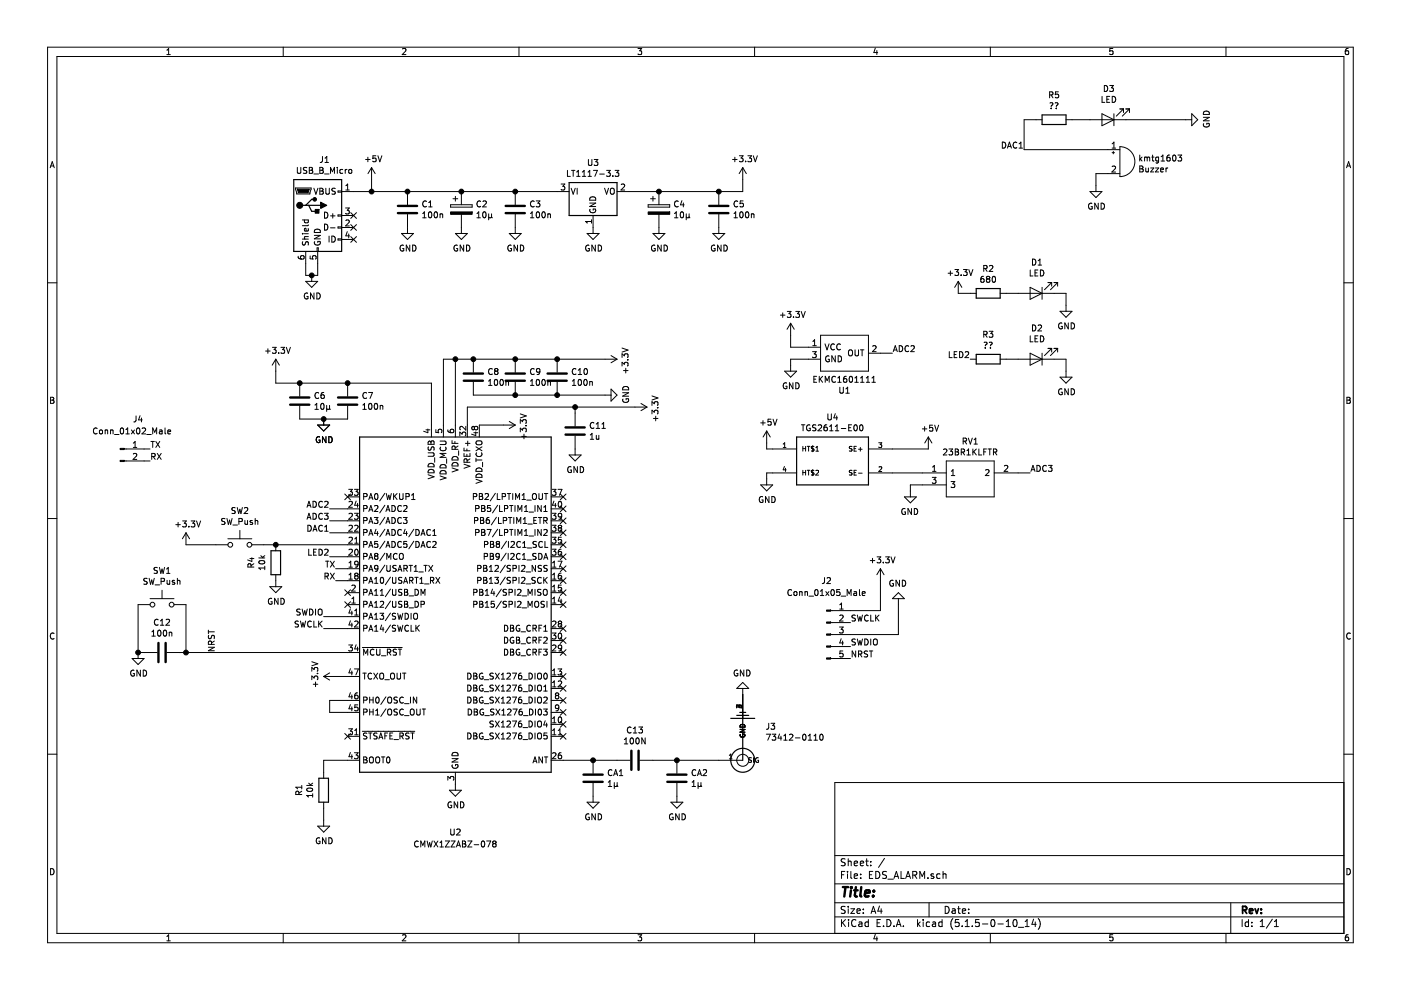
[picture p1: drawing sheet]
EESchema Schematic File Version 4
EELAYER 30 0
EELAYER END
$Descr A4 11693 8268
encoding utf-8
Sheet 1 1
Title ""
Date ""
Rev ""
Comp ""
Comment1 ""
Comment2 ""
Comment3 ""
Comment4 ""
$EndDescr
$Comp
L Connector:USB_B_Micro J1
U 1 1
P 2650 1800
F 0 "J1" H 2707 2267 50  0000 C CNN
F 1 "USB_B_Micro" H 2707 2176 50  0000 C CNN
F 2 "Connector_USB:USB_Micro-B_Wuerth_629105150521" H 2800 1750 50  0001 C CNN
F 3 "~" H 2800 1750 50  0001 C CNN
	1    2650 1800
	1    0    0    -1  
$EndComp
$Comp
L Device:C C1
U 1 1
P 3400 1750
F 0 "C1" H 3515 1796 50  0000 L CNN
F 1 "100n" H 3515 1705 50  0000 L CNN
F 2 "Capacitor_SMD:C_0805_2012Metric_Pad1.15x1.40mm_HandSolder" H 3438 1600 50  0001 C CNN
F 3 "~" H 3400 1750 50  0001 C CNN
	1    3400 1750
	1    0    0    -1  
$EndComp
$Comp
L Device:C C3
U 1 1
P 4300 1750
F 0 "C3" H 4415 1796 50  0000 L CNN
F 1 "100n" H 4415 1705 50  0000 L CNN
F 2 "Capacitor_SMD:C_0805_2012Metric_Pad1.15x1.40mm_HandSolder" H 4338 1600 50  0001 C CNN
F 3 "~" H 4300 1750 50  0001 C CNN
	1    4300 1750
	1    0    0    -1  
$EndComp
$Comp
L Device:CP C2
U 1 1
P 3850 1750
F 0 "C2" H 3968 1796 50  0000 L CNN
F 1 "10µ" H 3968 1705 50  0000 L CNN
F 2 "Capacitor_SMD:CP_Elec_5x4.4" H 3888 1600 50  0001 C CNN
F 3 "~" H 3850 1750 50  0001 C CNN
	1    3850 1750
	1    0    0    -1  
$EndComp
$Comp
L Regulator_Linear:LT1117-3.3 U3
U 1 1
P 4950 1600
F 0 "U3" H 4950 1842 50  0000 C CNN
F 1 "LT1117-3.3" H 4950 1751 50  0000 C CNN
F 2 "Package_TO_SOT_SMD:SOT-223" H 4950 1600 50  0001 C CNN
F 3 "https://www.analog.com/media/en/technical-documentation/data-sheets/1117fd.pdf" H 4950 1600 50  0001 C CNN
	1    4950 1600
	1    0    0    -1  
$EndComp
$Comp
L Device:C C5
U 1 1
P 6000 1750
F 0 "C5" H 6115 1796 50  0000 L CNN
F 1 "100n" H 6115 1705 50  0000 L CNN
F 2 "Capacitor_SMD:C_0805_2012Metric_Pad1.15x1.40mm_HandSolder" H 6038 1600 50  0001 C CNN
F 3 "~" H 6000 1750 50  0001 C CNN
	1    6000 1750
	1    0    0    -1  
$EndComp
$Comp
L Device:CP C4
U 1 1
P 5500 1750
F 0 "C4" H 5618 1796 50  0000 L CNN
F 1 "10µ" H 5618 1705 50  0000 L CNN
F 2 "Capacitor_SMD:CP_Elec_5x4.4" H 5538 1600 50  0001 C CNN
F 3 "~" H 5500 1750 50  0001 C CNN
	1    5500 1750
	1    0    0    -1  
$EndComp
Connection ~ 3400 1600
Wire Wire Line
	3400 1600 3850 1600
Connection ~ 3850 1600
Wire Wire Line
	3850 1600 4300 1600
Connection ~ 4300 1600
Connection ~ 5500 1600
Wire Wire Line
	5500 1600 6000 1600
Connection ~ 6000 1600
Wire Wire Line
	6000 1600 6200 1600
$Comp
L power:GND #PWR0101
U 1 1
P 3400 1900
F 0 "#PWR0101" H 3400 1650 50  0001 C CNN
F 1 "GND" H 3405 1727 50  0000 C CNN
F 2 "" H 3400 1900 50  0001 C CNN
F 3 "" H 3400 1900 50  0001 C CNN
	1    3400 1900
	1    0    0    -1  
$EndComp
$Comp
L power:GND #PWR0102
U 1 1
P 3850 1900
F 0 "#PWR0102" H 3850 1650 50  0001 C CNN
F 1 "GND" H 3855 1727 50  0000 C CNN
F 2 "" H 3850 1900 50  0001 C CNN
F 3 "" H 3850 1900 50  0001 C CNN
	1    3850 1900
	1    0    0    -1  
$EndComp
$Comp
L power:GND #PWR0103
U 1 1
P 4300 1900
F 0 "#PWR0103" H 4300 1650 50  0001 C CNN
F 1 "GND" H 4305 1727 50  0000 C CNN
F 2 "" H 4300 1900 50  0001 C CNN
F 3 "" H 4300 1900 50  0001 C CNN
	1    4300 1900
	1    0    0    -1  
$EndComp
$Comp
L power:GND #PWR0104
U 1 1
P 4950 1900
F 0 "#PWR0104" H 4950 1650 50  0001 C CNN
F 1 "GND" H 4955 1727 50  0000 C CNN
F 2 "" H 4950 1900 50  0001 C CNN
F 3 "" H 4950 1900 50  0001 C CNN
	1    4950 1900
	1    0    0    -1  
$EndComp
$Comp
L power:GND #PWR0105
U 1 1
P 5500 1900
F 0 "#PWR0105" H 5500 1650 50  0001 C CNN
F 1 "GND" H 5505 1727 50  0000 C CNN
F 2 "" H 5500 1900 50  0001 C CNN
F 3 "" H 5500 1900 50  0001 C CNN
	1    5500 1900
	1    0    0    -1  
$EndComp
$Comp
L power:GND #PWR0106
U 1 1
P 6000 1900
F 0 "#PWR0106" H 6000 1650 50  0001 C CNN
F 1 "GND" H 6005 1727 50  0000 C CNN
F 2 "" H 6000 1900 50  0001 C CNN
F 3 "" H 6000 1900 50  0001 C CNN
	1    6000 1900
	1    0    0    -1  
$EndComp
Wire Wire Line
	2550 2200 2550 2300
Wire Wire Line
	2550 2300 2600 2300
Wire Wire Line
	2650 2300 2650 2200
$Comp
L power:GND #PWR0107
U 1 1
P 2600 2300
F 0 "#PWR0107" H 2600 2050 50  0001 C CNN
F 1 "GND" H 2605 2127 50  0000 C CNN
F 2 "" H 2600 2300 50  0001 C CNN
F 3 "" H 2600 2300 50  0001 C CNN
	1    2600 2300
	1    0    0    -1  
$EndComp
Connection ~ 2600 2300
Wire Wire Line
	2600 2300 2650 2300
NoConn ~ 2950 1800
NoConn ~ 2950 1900
NoConn ~ 2950 2000
Wire Wire Line
	4300 1600 4650 1600
$Comp
L power:+5V #PWR0122
U 1 1
P 3100 1500
F 0 "#PWR0122" H 3100 1350 50  0001 C CNN
F 1 "+5V" H 3115 1673 50  0000 C CNN
F 2 "" H 3100 1500 50  0001 C CNN
F 3 "" H 3100 1500 50  0001 C CNN
	1    3100 1500
	1    0    0    -1  
$EndComp
$Comp
L power:+3.3V #PWR0123
U 1 1
P 6200 1500
F 0 "#PWR0123" H 6200 1350 50  0001 C CNN
F 1 "+3.3V" H 6215 1673 50  0000 C CNN
F 2 "" H 6200 1500 50  0001 C CNN
F 3 "" H 6200 1500 50  0001 C CNN
	1    6200 1500
	1    0    0    -1  
$EndComp
$Comp
L RF_Module:CMWX1ZZABZ-078 U2
U 1 1
P 3800 5050
F 0 "U2" H 3800 3150 50  0000 C CNN
F 1 "CMWX1ZZABZ-078" H 3800 3050 50  0000 C CNN
F 2 "RF_Module:CMWX1ZZABZ_NEW" H 3800 5050 50  0001 C CNN
F 3 "https://wireless.murata.com/RFM/data/type_abz.pdf" H 6250 3550 50  0001 C CNN
	1    3800 5050
	1    0    0    -1  
$EndComp
$Comp
L Device:C C7
U 1 1
P 2900 3350
F 0 "C7" H 3015 3396 50  0000 L CNN
F 1 "100n" H 3015 3305 50  0000 L CNN
F 2 "Capacitor_SMD:C_0805_2012Metric_Pad1.15x1.40mm_HandSolder" H 2938 3200 50  0001 C CNN
F 3 "~" H 2900 3350 50  0001 C CNN
	1    2900 3350
	1    0    0    -1  
$EndComp
$Comp
L Device:C C6
U 1 1
P 2500 3350
F 0 "C6" H 2615 3396 50  0000 L CNN
F 1 "10µ" H 2615 3305 50  0000 L CNN
F 2 "Capacitor_SMD:C_0805_2012Metric_Pad1.15x1.40mm_HandSolder" H 2538 3200 50  0001 C CNN
F 3 "~" H 2500 3350 50  0001 C CNN
	1    2500 3350
	1    0    0    -1  
$EndComp
Wire Wire Line
	3600 3550 3600 3200
Wire Wire Line
	3600 3200 2900 3200
Connection ~ 2500 3200
Wire Wire Line
	2500 3200 2300 3200
Connection ~ 2900 3200
Wire Wire Line
	2900 3200 2500 3200
$Comp
L power:+3.3V #PWR0124
U 1 1
P 2300 3100
F 0 "#PWR0124" H 2300 2950 50  0001 C CNN
F 1 "+3.3V" H 2315 3273 50  0000 C CNN
F 2 "" H 2300 3100 50  0001 C CNN
F 3 "" H 2300 3100 50  0001 C CNN
	1    2300 3100
	1    0    0    -1  
$EndComp
Wire Wire Line
	2500 3500 2700 3500
$Comp
L power:GND #PWR0125
U 1 1
P 2700 3500
F 0 "#PWR0125" H 2700 3250 50  0001 C CNN
F 1 "GND" H 2705 3327 50  0000 C CNN
F 2 "" H 2700 3500 50  0001 C CNN
F 3 "" H 2700 3500 50  0001 C CNN
	1    2700 3500
	1    0    0    -1  
$EndComp
Connection ~ 2700 3500
Wire Wire Line
	2700 3500 2900 3500
$Comp
L power:GND #PWR0110
U 1 1
P 3800 6550
F 0 "#PWR0110" H 3800 6300 50  0001 C CNN
F 1 "GND" H 3805 6377 50  0000 C CNN
F 2 "" H 3800 6550 50  0001 C CNN
F 3 "" H 3800 6550 50  0001 C CNN
	1    3800 6550
	1    0    0    -1  
$EndComp
Wire Wire Line
	3700 3550 3700 3000
Wire Wire Line
	3700 3000 3800 3000
Wire Wire Line
	3800 3000 3800 3550
$Comp
L Device:C C9
U 1 1
P 4300 3150
F 0 "C9" H 4415 3196 50  0000 L CNN
F 1 "100n" H 4415 3105 50  0000 L CNN
F 2 "Capacitor_SMD:C_0805_2012Metric_Pad1.15x1.40mm_HandSolder" H 4338 3000 50  0001 C CNN
F 3 "~" H 4300 3150 50  0001 C CNN
	1    4300 3150
	1    0    0    -1  
$EndComp
$Comp
L Device:C C8
U 1 1
P 3950 3150
F 0 "C8" H 4065 3196 50  0000 L CNN
F 1 "100n" H 4065 3105 50  0000 L CNN
F 2 "Capacitor_SMD:C_0805_2012Metric_Pad1.15x1.40mm_HandSolder" H 3988 3000 50  0001 C CNN
F 3 "~" H 3950 3150 50  0001 C CNN
	1    3950 3150
	1    0    0    -1  
$EndComp
$Comp
L Device:C C10
U 1 1
P 4650 3150
F 0 "C10" H 4765 3196 50  0000 L CNN
F 1 "100n" H 4765 3105 50  0000 L CNN
F 2 "Capacitor_SMD:C_0805_2012Metric_Pad1.15x1.40mm_HandSolder" H 4688 3000 50  0001 C CNN
F 3 "~" H 4650 3150 50  0001 C CNN
	1    4650 3150
	1    0    0    -1  
$EndComp
Wire Wire Line
	3800 3000 3950 3000
Connection ~ 3800 3000
Connection ~ 3950 3000
Wire Wire Line
	3950 3000 4300 3000
Connection ~ 4300 3000
Wire Wire Line
	4300 3000 4650 3000
Connection ~ 4650 3000
Wire Wire Line
	4650 3000 5050 3000
$Comp
L power:+3.3V #PWR0111
U 1 1
P 5050 3000
F 0 "#PWR0111" H 5050 2850 50  0001 C CNN
F 1 "+3.3V" H 5065 3173 50  0000 C CNN
F 2 "" H 5050 3000 50  0001 C CNN
F 3 "" H 5050 3000 50  0001 C CNN
	1    5050 3000
	0    1    1    0   
$EndComp
Wire Wire Line
	3950 3300 4300 3300
Connection ~ 4300 3300
Wire Wire Line
	4300 3300 4650 3300
Connection ~ 4650 3300
Wire Wire Line
	4650 3300 5050 3300
$Comp
L power:GND #PWR0112
U 1 1
P 5050 3300
F 0 "#PWR0112" H 5050 3050 50  0001 C CNN
F 1 "GND" H 5055 3127 50  0000 C CNN
F 2 "" H 5050 3300 50  0001 C CNN
F 3 "" H 5050 3300 50  0001 C CNN
	1    5050 3300
	0    -1   -1   0   
$EndComp
Wire Wire Line
	3900 3550 3900 3400
$Comp
L Device:C C11
U 1 1
P 4800 3600
F 0 "C11" H 4915 3646 50  0000 L CNN
F 1 "1u" H 4915 3555 50  0000 L CNN
F 2 "Capacitor_SMD:C_0805_2012Metric_Pad1.15x1.40mm_HandSolder" H 4838 3450 50  0001 C CNN
F 3 "~" H 4800 3600 50  0001 C CNN
	1    4800 3600
	1    0    0    -1  
$EndComp
$Comp
L power:GND #PWR0113
U 1 1
P 4800 3750
F 0 "#PWR0113" H 4800 3500 50  0001 C CNN
F 1 "GND" H 4805 3577 50  0000 C CNN
F 2 "" H 4800 3750 50  0001 C CNN
F 3 "" H 4800 3750 50  0001 C CNN
	1    4800 3750
	1    0    0    -1  
$EndComp
$Comp
L power:+3.3V #PWR0114
U 1 1
P 5300 3400
F 0 "#PWR0114" H 5300 3250 50  0001 C CNN
F 1 "+3.3V" H 5315 3573 50  0000 C CNN
F 2 "" H 5300 3400 50  0001 C CNN
F 3 "" H 5300 3400 50  0001 C CNN
	1    5300 3400
	0    1    1    0   
$EndComp
$Comp
L Device:R R1
U 1 1
P 2700 6600
F 0 "R1" V 2493 6600 50  0000 C CNN
F 1 "10k" V 2584 6600 50  0000 C CNN
F 2 "Resistor_SMD:R_0805_2012Metric_Pad1.15x1.40mm_HandSolder" V 2630 6600 50  0001 C CNN
F 3 "~" H 2700 6600 50  0001 C CNN
	1    2700 6600
	1    0    0    -1  
$EndComp
$Comp
L power:GND #PWR0115
U 1 1
P 2700 6850
F 0 "#PWR0115" H 2700 6600 50  0001 C CNN
F 1 "GND" H 2705 6677 50  0000 C CNN
F 2 "" H 2700 6850 50  0001 C CNN
F 3 "" H 2700 6850 50  0001 C CNN
	1    2700 6850
	1    0    0    -1  
$EndComp
Wire Wire Line
	7100 5100 7350 5100
Wire Wire Line
	7350 5100 7350 4850
$Comp
L power:+3.3V #PWR0116
U 1 1
P 7350 4850
F 0 "#PWR0116" H 7350 4700 50  0001 C CNN
F 1 "+3.3V" H 7365 5023 50  0000 C CNN
F 2 "" H 7350 4850 50  0001 C CNN
F 3 "" H 7350 4850 50  0001 C CNN
	1    7350 4850
	1    0    0    -1  
$EndComp
Text Label 7100 5200 0    50   ~ 0
SWCLK
Wire Wire Line
	7100 5300 7500 5300
Wire Wire Line
	7500 5300 7500 5050
$Comp
L power:GND #PWR0117
U 1 1
P 7500 5050
F 0 "#PWR0117" H 7500 4800 50  0001 C CNN
F 1 "GND" H 7505 4877 50  0000 C CNN
F 2 "" H 7500 5050 50  0001 C CNN
F 3 "" H 7500 5050 50  0001 C CNN
	1    7500 5050
	-1   0    0    1   
$EndComp
Text Label 7100 5400 0    50   ~ 0
SWDIO
Text Label 7100 5500 0    50   ~ 0
NRST
$Comp
L Switch:SW_Push SW1
U 1 1
P 1350 5050
F 0 "SW1" H 1350 5335 50  0000 C CNN
F 1 "SW_Push" H 1350 5244 50  0000 C CNN
F 2 "Button_Switch_SMD:SW_SPST_PTS645" H 1350 5250 50  0001 C CNN
F 3 "~" H 1350 5250 50  0001 C CNN
	1    1350 5050
	1    0    0    -1  
$EndComp
$Comp
L Device:C C12
U 1 1
P 1350 5450
F 0 "C12" V 1098 5450 50  0000 C CNN
F 1 "100n" V 1189 5450 50  0000 C CNN
F 2 "Capacitor_SMD:C_0805_2012Metric_Pad1.15x1.40mm_HandSolder" H 1388 5300 50  0001 C CNN
F 3 "~" H 1350 5450 50  0001 C CNN
	1    1350 5450
	0    1    1    0   
$EndComp
$Comp
L power:GND #PWR0118
U 1 1
P 1150 5450
F 0 "#PWR0118" H 1150 5200 50  0001 C CNN
F 1 "GND" H 1155 5277 50  0000 C CNN
F 2 "" H 1150 5450 50  0001 C CNN
F 3 "" H 1150 5450 50  0001 C CNN
	1    1150 5450
	1    0    0    -1  
$EndComp
Text Label 1800 5450 1    50   ~ 0
NRST
Text Label 2700 5250 2    50   ~ 0
SWCLK
Text Label 2700 5150 2    50   ~ 0
SWDIO
$Comp
L Device:C CA1
U 1 1
P 4950 6500
F 0 "CA1" H 5065 6546 50  0000 L CNN
F 1 "1µ" H 5065 6455 50  0000 L CNN
F 2 "Capacitor_SMD:C_0805_2012Metric_Pad1.15x1.40mm_HandSolder" H 4988 6350 50  0001 C CNN
F 3 "~" H 4950 6500 50  0001 C CNN
	1    4950 6500
	1    0    0    -1  
$EndComp
$Comp
L Device:C CA2
U 1 1
P 5650 6500
F 0 "CA2" H 5765 6546 50  0000 L CNN
F 1 "1µ" H 5765 6455 50  0000 L CNN
F 2 "Capacitor_SMD:C_0805_2012Metric_Pad1.15x1.40mm_HandSolder" H 5688 6350 50  0001 C CNN
F 3 "~" H 5650 6500 50  0001 C CNN
	1    5650 6500
	1    0    0    -1  
$EndComp
$Comp
L Device:C C13
U 1 1
P 5300 6350
F 0 "C13" V 5048 6350 50  0000 C CNN
F 1 "100N" V 5139 6350 50  0000 C CNN
F 2 "Capacitor_SMD:C_0805_2012Metric_Pad1.15x1.40mm_HandSolder" H 5338 6200 50  0001 C CNN
F 3 "~" H 5300 6350 50  0001 C CNN
	1    5300 6350
	0    1    1    0   
$EndComp
Wire Wire Line
	4700 6350 4950 6350
Wire Wire Line
	5450 6350 5650 6350
Connection ~ 4950 6350
Wire Wire Line
	4950 6350 5150 6350
Connection ~ 5650 6350
Wire Wire Line
	5650 6350 6000 6350
$Comp
L power:GND #PWR0119
U 1 1
P 4950 6650
F 0 "#PWR0119" H 4950 6400 50  0001 C CNN
F 1 "GND" H 4955 6477 50  0000 C CNN
F 2 "" H 4950 6650 50  0001 C CNN
F 3 "" H 4950 6650 50  0001 C CNN
	1    4950 6650
	1    0    0    -1  
$EndComp
$Comp
L power:GND #PWR0120
U 1 1
P 5650 6650
F 0 "#PWR0120" H 5650 6400 50  0001 C CNN
F 1 "GND" H 5655 6477 50  0000 C CNN
F 2 "" H 5650 6650 50  0001 C CNN
F 3 "" H 5650 6650 50  0001 C CNN
	1    5650 6650
	1    0    0    -1  
$EndComp
$Comp
L power:GND #PWR0121
U 1 1
P 6200 5800
F 0 "#PWR0121" H 6200 5550 50  0001 C CNN
F 1 "GND" H 6205 5627 50  0000 C CNN
F 2 "" H 6200 5800 50  0001 C CNN
F 3 "" H 6200 5800 50  0001 C CNN
	1    6200 5800
	-1   0    0    1   
$EndComp
$Comp
L power:+3.3V #PWR0126
U 1 1
P 4200 3550
F 0 "#PWR0126" H 4200 3400 50  0001 C CNN
F 1 "+3.3V" H 4215 3723 50  0000 C CNN
F 2 "" H 4200 3550 50  0001 C CNN
F 3 "" H 4200 3550 50  0001 C CNN
	1    4200 3550
	0    1    1    0   
$EndComp
Wire Wire Line
	4000 3550 4200 3550
Text Label 2750 4250 2    50   ~ 0
ADC2
Wire Wire Line
	2750 4250 2900 4250
Text Label 7450 2950 0    50   ~ 0
ADC2
Wire Wire Line
	1200 5450 1150 5450
Connection ~ 1150 5450
Wire Wire Line
	1500 5450 1550 5450
Connection ~ 1550 5450
Wire Wire Line
	1150 5050 1150 5450
Wire Wire Line
	1550 5050 1550 5450
Wire Wire Line
	3900 3400 4800 3400
Wire Wire Line
	4800 3450 4800 3400
Connection ~ 4800 3400
Wire Wire Line
	4800 3400 5300 3400
Text Label 2750 4450 2    50   ~ 0
DAC1
Wire Wire Line
	2750 4450 2900 4450
Wire Wire Line
	2700 5150 2900 5150
Wire Wire Line
	2900 5250 2700 5250
NoConn ~ 4700 4150
NoConn ~ 4700 4250
NoConn ~ 4700 4350
NoConn ~ 4700 4450
NoConn ~ 4700 4550
NoConn ~ 4700 4650
NoConn ~ 4700 4750
NoConn ~ 4700 4850
NoConn ~ 4700 4950
NoConn ~ 4700 5050
NoConn ~ 4700 5250
NoConn ~ 4700 5350
NoConn ~ 4700 5450
NoConn ~ 4700 5650
NoConn ~ 4700 5750
NoConn ~ 4700 5850
NoConn ~ 4700 5950
NoConn ~ 4700 6050
NoConn ~ 4700 6150
NoConn ~ 2900 6150
NoConn ~ 2900 5050
NoConn ~ 2900 4950
NoConn ~ 2900 4150
Wire Wire Line
	6200 1500 6200 1600
Wire Wire Line
	5250 1600 5500 1600
Wire Wire Line
	3100 1500 3100 1600
Wire Wire Line
	3100 1600 3400 1600
Wire Wire Line
	2950 1600 3100 1600
Connection ~ 3100 1600
Wire Wire Line
	2300 3100 2300 3200
$Comp
L 73412-0110:73412-0110 J3
U 1 1
P 6200 6350
F 0 "J3" H 6012 6072 50  0000 R CNN
F 1 "73412-0110" H 6012 6163 50  0000 R CNN
F 2 "Connector_Coaxial:U.FL_Molex_MCRF_73412-0110_Vertical" H 6200 6350 50  0001 L BNN
F 3 "Molex" H 6200 6350 50  0001 L BNN
	1    6200 6350
	-1   0    0    1   
$EndComp
Wire Wire Line
	2700 6450 2700 6350
Wire Wire Line
	2700 6350 2900 6350
Wire Wire Line
	2700 6850 2700 6750
Text Label 2750 4350 2    50   ~ 0
ADC3
Wire Wire Line
	2750 4350 2900 4350
$Comp
L Device:LED D1
U 1 1
P 8650 2450
F 0 "D1" H 8643 2195 50  0000 C CNN
F 1 "LED" H 8643 2286 50  0000 C CNN
F 2 "LED_SMD:LED_0805_2012Metric" H 8650 2450 50  0001 C CNN
F 3 "~" H 8650 2450 50  0001 C CNN
	1    8650 2450
	-1   0    0    1   
$EndComp
$Comp
L power:GND #PWR0132
U 1 1
P 8900 2550
F 0 "#PWR0132" H 8900 2300 50  0001 C CNN
F 1 "GND" H 8905 2377 50  0000 C CNN
F 2 "" H 8900 2550 50  0001 C CNN
F 3 "" H 8900 2550 50  0001 C CNN
	1    8900 2550
	1    0    0    -1  
$EndComp
Wire Wire Line
	8400 2450 8500 2450
Wire Wire Line
	8800 2450 8900 2450
Wire Wire Line
	8900 2450 8900 2550
$Comp
L Device:LED D2
U 1 1
P 8650 3000
F 0 "D2" H 8643 2745 50  0000 C CNN
F 1 "LED" H 8643 2836 50  0000 C CNN
F 2 "LED_SMD:LED_0805_2012Metric" H 8650 3000 50  0001 C CNN
F 3 "~" H 8650 3000 50  0001 C CNN
	1    8650 3000
	-1   0    0    1   
$EndComp
$Comp
L power:GND #PWR0134
U 1 1
P 8900 3100
F 0 "#PWR0134" H 8900 2850 50  0001 C CNN
F 1 "GND" H 8905 2927 50  0000 C CNN
F 2 "" H 8900 3100 50  0001 C CNN
F 3 "" H 8900 3100 50  0001 C CNN
	1    8900 3100
	1    0    0    -1  
$EndComp
Wire Wire Line
	8800 3000 8900 3000
Wire Wire Line
	8900 3000 8900 3100
Text Label 8100 3000 2    50   ~ 0
LED2
Wire Wire Line
	8400 3000 8500 3000
Text Label 2750 4650 2    50   ~ 0
LED2
Wire Wire Line
	2900 4650 2750 4650
$Comp
L power:+3.3V #PWR0108
U 1 1
P 6600 2800
F 0 "#PWR0108" H 6600 2650 50  0001 C CNN
F 1 "+3.3V" H 6615 2973 50  0000 C CNN
F 2 "" H 6600 2800 50  0001 C CNN
F 3 "" H 6600 2800 50  0001 C CNN
	1    6600 2800
	1    0    0    -1  
$EndComp
$Comp
L power:GND #PWR0109
U 1 1
P 6600 3050
F 0 "#PWR0109" H 6600 2800 50  0001 C CNN
F 1 "GND" H 6605 2877 50  0000 C CNN
F 2 "" H 6600 3050 50  0001 C CNN
F 3 "" H 6600 3050 50  0001 C CNN
	1    6600 3050
	1    0    0    -1  
$EndComp
Wire Wire Line
	6600 2900 6600 2800
Wire Wire Line
	6600 3050 6600 3000
Wire Wire Line
	6750 3000 6600 3000
Wire Wire Line
	6750 2900 6600 2900
$Comp
L EKMC1601111:EKMC1601111 U1
U 1 1
P 7450 3000
F 0 "U1" H 7850 3265 50  0000 C CNN
F 1 "EKMC1601111" H 7850 3174 50  0000 C CNN
F 2 "EKMC1601111:VZ-STANDARD" H 8100 3100 50  0001 L CNN
F 3 "http://www3.panasonic.biz/ac/e/search_num/index.jsp?c=detail&part_no=EKMC1601111" H 8100 3000 50  0001 L CNN
F 4 "Board Mount Motion & Position Sensors Digital 170uA 5m White" H 8100 2900 50  0001 L CNN "Description"
F 5 "" H 8100 2800 50  0001 L CNN "Height"
F 6 "Panasonic" H 8100 2700 50  0001 L CNN "Manufacturer_Name"
F 7 "EKMC1601111" H 8100 2600 50  0001 L CNN "Manufacturer_Part_Number"
F 8 "769-EKMC1601111" H 8100 2500 50  0001 L CNN "Mouser Part Number"
F 9 "https://www.mouser.com/Search/Refine.aspx?Keyword=769-EKMC1601111" H 8100 2400 50  0001 L CNN "Mouser Price/Stock"
F 10 "1357095" H 8100 2300 50  0001 L CNN "RS Part Number"
F 11 "http://uk.rs-online.com/web/p/products/1357095" H 8100 2200 50  0001 L CNN "RS Price/Stock"
	1    7450 3000
	-1   0    0    1   
$EndComp
Wire Wire Line
	7350 2950 7450 2950
Text Label 8550 1250 2    50   ~ 0
DAC1
Wire Wire Line
	9150 1450 9250 1450
Wire Wire Line
	9150 1550 9150 1450
$Comp
L power:GND #PWR0127
U 1 1
P 9150 1550
F 0 "#PWR0127" H 9150 1300 50  0001 C CNN
F 1 "GND" H 9155 1377 50  0000 C CNN
F 2 "" H 9150 1550 50  0001 C CNN
F 3 "" H 9150 1550 50  0001 C CNN
	1    9150 1550
	1    0    0    -1  
$EndComp
$Comp
L Device:Buzzer kmtg1603
U 1 1
P 9350 1350
F 0 "kmtg1603" H 9502 1379 50  0000 L CNN
F 1 "Buzzer" H 9502 1288 50  0000 L CNN
F 2 "KMTG1603-1:KMTG16031" V 9325 1450 50  0001 C CNN
F 3 "~" V 9325 1450 50  0001 C CNN
	1    9350 1350
	1    0    0    -1  
$EndComp
$Comp
L power:+3.3V #PWR0133
U 1 1
P 8000 2450
F 0 "#PWR0133" H 8000 2300 50  0001 C CNN
F 1 "+3.3V" H 8015 2623 50  0000 C CNN
F 2 "" H 8000 2450 50  0001 C CNN
F 3 "" H 8000 2450 50  0001 C CNN
	1    8000 2450
	1    0    0    -1  
$EndComp
Wire Wire Line
	8600 3950 8500 3950
Text Label 8600 3950 0    50   ~ 0
ADC3
Wire Wire Line
	7700 3950 7450 3950
Wire Wire Line
	7600 4050 7700 4050
Wire Wire Line
	7600 4100 7600 4050
$Comp
L power:GND #PWR0131
U 1 1
P 7600 4100
F 0 "#PWR0131" H 7600 3850 50  0001 C CNN
F 1 "GND" H 7605 3927 50  0000 C CNN
F 2 "" H 7600 4100 50  0001 C CNN
F 3 "" H 7600 4100 50  0001 C CNN
	1    7600 4100
	-1   0    0    -1  
$EndComp
$Comp
L 23BR1KLFTR:23BR1KLFTR RV1
U 1 1
P 8500 3950
F 0 "RV1" H 8900 4215 50  0000 C CNN
F 1 "23BR1KLFTR" H 8900 4124 50  0000 C CNN
F 2 "23BR1KLFTR:23B_1" H 9150 4050 50  0001 L CNN
F 3 "http://www.mouser.com/ds/2/414/23-15778.pdf" H 9150 3950 50  0001 L CNN
F 4 "BI TECHNOLOGIES / TT ELECTRONICS - 23BR1KLFTR - TRIMMER POTENTIOMETER 1KOHM 1TURN SMD" H 9150 3850 50  0001 L CNN "Description"
F 5 "" H 9150 3750 50  0001 L CNN "Height"
F 6 "BI Technologies" H 9150 3650 50  0001 L CNN "Manufacturer_Name"
F 7 "23BR1KLFTR" H 9150 3550 50  0001 L CNN "Manufacturer_Part_Number"
F 8 "858-23BR1KLFTR" H 9150 3450 50  0001 L CNN "Mouser Part Number"
F 9 "https://www.mouser.com/Search/Refine.aspx?Keyword=858-23BR1KLFTR" H 9150 3350 50  0001 L CNN "Mouser Price/Stock"
F 10 "" H 9150 3250 50  0001 L CNN "RS Part Number"
F 11 "" H 9150 3150 50  0001 L CNN "RS Price/Stock"
	1    8500 3950
	-1   0    0    -1  
$EndComp
$Comp
L EDS_ALARM-rescue:TGS2611-E00-SMOKE U4
U 1 1
P 6950 3850
F 0 "U4" H 6950 4217 50  0000 C CNN
F 1 "TGS2611-E00" H 6950 4126 50  0000 C CNN
F 2 "TGS2611-E00:TGS2611C00" H 6950 3850 50  0001 L BNN
F 3 "" H 6950 3850 50  0001 C CNN
	1    6950 3850
	1    0    0    -1  
$EndComp
Wire Wire Line
	6400 3950 6450 3950
Wire Wire Line
	6400 4000 6400 3950
Wire Wire Line
	6400 3750 6400 3700
Wire Wire Line
	6450 3750 6400 3750
$Comp
L power:GND #PWR0130
U 1 1
P 6400 4000
F 0 "#PWR0130" H 6400 3750 50  0001 C CNN
F 1 "GND" H 6405 3827 50  0000 C CNN
F 2 "" H 6400 4000 50  0001 C CNN
F 3 "" H 6400 4000 50  0001 C CNN
	1    6400 4000
	1    0    0    -1  
$EndComp
$Comp
L power:+5V #PWR0129
U 1 1
P 6400 3700
F 0 "#PWR0129" H 6400 3550 50  0001 C CNN
F 1 "+5V" H 6415 3873 50  0000 C CNN
F 2 "" H 6400 3700 50  0001 C CNN
F 3 "" H 6400 3700 50  0001 C CNN
	1    6400 3700
	1    0    0    -1  
$EndComp
$Comp
L power:+5V #PWR0128
U 1 1
P 7750 3750
F 0 "#PWR0128" H 7750 3600 50  0001 C CNN
F 1 "+5V" H 7765 3923 50  0000 C CNN
F 2 "" H 7750 3750 50  0001 C CNN
F 3 "" H 7750 3750 50  0001 C CNN
	1    7750 3750
	1    0    0    -1  
$EndComp
Wire Wire Line
	7450 3750 7750 3750
Wire Wire Line
	2900 5950 2750 5950
Wire Wire Line
	2750 5950 2750 5850
Wire Wire Line
	2750 5850 2900 5850
$Comp
L power:+3.3V #PWR0135
U 1 1
P 2800 5650
F 0 "#PWR0135" H 2800 5500 50  0001 C CNN
F 1 "+3.3V" H 2815 5823 50  0000 C CNN
F 2 "" H 2800 5650 50  0001 C CNN
F 3 "" H 2800 5650 50  0001 C CNN
	1    2800 5650
	0    -1   -1   0   
$EndComp
Wire Wire Line
	2900 5650 2800 5650
$Comp
L Device:R R2
U 1 1
P 8250 2450
F 0 "R2" V 8043 2450 50  0000 C CNN
F 1 "680" V 8134 2450 50  0000 C CNN
F 2 "Resistor_SMD:R_0805_2012Metric_Pad1.15x1.40mm_HandSolder" V 8180 2450 50  0001 C CNN
F 3 "~" H 8250 2450 50  0001 C CNN
	1    8250 2450
	0    1    1    0   
$EndComp
Wire Wire Line
	8100 2450 8000 2450
$Comp
L Device:R R3
U 1 1
P 8250 3000
F 0 "R3" V 8043 3000 50  0000 C CNN
F 1 "??" V 8134 3000 50  0000 C CNN
F 2 "Resistor_SMD:R_0805_2012Metric_Pad1.15x1.40mm_HandSolder" V 8180 3000 50  0001 C CNN
F 3 "~" H 8250 3000 50  0001 C CNN
	1    8250 3000
	0    1    1    0   
$EndComp
$Comp
L Switch:SW_Push SW2
U 1 1
P 2000 4550
F 0 "SW2" H 2000 4835 50  0000 C CNN
F 1 "SW_Push" H 2000 4744 50  0000 C CNN
F 2 "Button_Switch_SMD:SW_SPST_PTS645" H 2000 4750 50  0001 C CNN
F 3 "~" H 2000 4750 50  0001 C CNN
	1    2000 4550
	1    0    0    -1  
$EndComp
Wire Wire Line
	2200 4550 2300 4550
$Comp
L power:+3.3V #PWR0136
U 1 1
P 1550 4550
F 0 "#PWR0136" H 1550 4400 50  0001 C CNN
F 1 "+3.3V" H 1565 4723 50  0000 C CNN
F 2 "" H 1550 4550 50  0001 C CNN
F 3 "" H 1550 4550 50  0001 C CNN
	1    1550 4550
	1    0    0    -1  
$EndComp
$Comp
L Device:R R4
U 1 1
P 2300 4700
F 0 "R4" V 2093 4700 50  0000 C CNN
F 1 "10k" V 2184 4700 50  0000 C CNN
F 2 "Resistor_SMD:R_0805_2012Metric_Pad1.15x1.40mm_HandSolder" V 2230 4700 50  0001 C CNN
F 3 "~" H 2300 4700 50  0001 C CNN
	1    2300 4700
	1    0    0    -1  
$EndComp
Connection ~ 2300 4550
Wire Wire Line
	2300 4550 2900 4550
$Comp
L power:GND #PWR0137
U 1 1
P 2700 3500
F 0 "#PWR0137" H 2700 3250 50  0001 C CNN
F 1 "GND" H 2705 3327 50  0000 C CNN
F 2 "" H 2700 3500 50  0001 C CNN
F 3 "" H 2700 3500 50  0001 C CNN
	1    2700 3500
	1    0    0    -1  
$EndComp
$Comp
L power:GND #PWR0138
U 1 1
P 2300 4850
F 0 "#PWR0138" H 2300 4600 50  0001 C CNN
F 1 "GND" H 2305 4677 50  0000 C CNN
F 2 "" H 2300 4850 50  0001 C CNN
F 3 "" H 2300 4850 50  0001 C CNN
	1    2300 4850
	1    0    0    -1  
$EndComp
Wire Wire Line
	1550 5450 2900 5450
Wire Wire Line
	1550 4550 1800 4550
$Comp
L Connector:Conn_01x02_Male J4
U 1 1
P 1000 3750
F 0 "J4" H 1150 4000 50  0000 C CNN
F 1 "Conn_01x02_Male" H 1100 3900 50  0000 C CNN
F 2 "Connector_PinSocket_2.54mm:PinSocket_1x02_P2.54mm_Vertical" H 1000 3750 50  0001 C CNN
F 3 "~" H 1000 3750 50  0001 C CNN
	1    1000 3750
	1    0    0    -1  
$EndComp
Text Label 2800 4750 2    50   ~ 0
TX
Text Label 1250 3750 0    50   ~ 0
TX
Wire Wire Line
	2800 4750 2900 4750
Text Label 2800 4850 2    50   ~ 0
RX
Text Label 1250 3850 0    50   ~ 0
RX
Wire Wire Line
	1200 3850 1250 3850
Wire Wire Line
	1200 3750 1250 3750
Wire Wire Line
	2800 4850 2900 4850
$Comp
L Device:LED D3
U 1 1
P 9250 1000
F 0 "D3" H 9243 745 50  0000 C CNN
F 1 "LED" H 9243 836 50  0000 C CNN
F 2 "LED_SMD:LED_0805_2012Metric" H 9250 1000 50  0001 C CNN
F 3 "~" H 9250 1000 50  0001 C CNN
	1    9250 1000
	-1   0    0    1   
$EndComp
Wire Wire Line
	8550 1000 8550 1250
Wire Wire Line
	8550 1250 9250 1250
$Comp
L power:GND #PWR0139
U 1 1
P 9900 1000
F 0 "#PWR0139" H 9900 750 50  0001 C CNN
F 1 "GND" H 9905 827 50  0000 C CNN
F 2 "" H 9900 1000 50  0001 C CNN
F 3 "" H 9900 1000 50  0001 C CNN
	1    9900 1000
	0    -1   -1   0   
$EndComp
Wire Wire Line
	9400 1000 9900 1000
$Comp
L Device:R R5
U 1 1
P 8800 1000
F 0 "R5" V 8593 1000 50  0000 C CNN
F 1 "??" V 8684 1000 50  0000 C CNN
F 2 "Resistor_SMD:R_0805_2012Metric_Pad1.15x1.40mm_HandSolder" V 8730 1000 50  0001 C CNN
F 3 "~" H 8800 1000 50  0001 C CNN
	1    8800 1000
	0    1    1    0   
$EndComp
Wire Wire Line
	8550 1000 8650 1000
Wire Wire Line
	8950 1000 9100 1000
$Comp
L Connector:Conn_01x05_Male J2
U 1 1
P 6900 5300
F 0 "J2" H 6900 5750 50  0000 C CNN
F 1 "Conn_01x05_Male" H 6900 5650 50  0000 C CNN
F 2 "Connector_PinSocket_2.54mm:PinSocket_1x05_P2.54mm_Vertical" H 6900 5300 50  0001 C CNN
F 3 "~" H 6900 5300 50  0001 C CNN
	1    6900 5300
	1    0    0    -1  
$EndComp
$EndSCHEMATC
